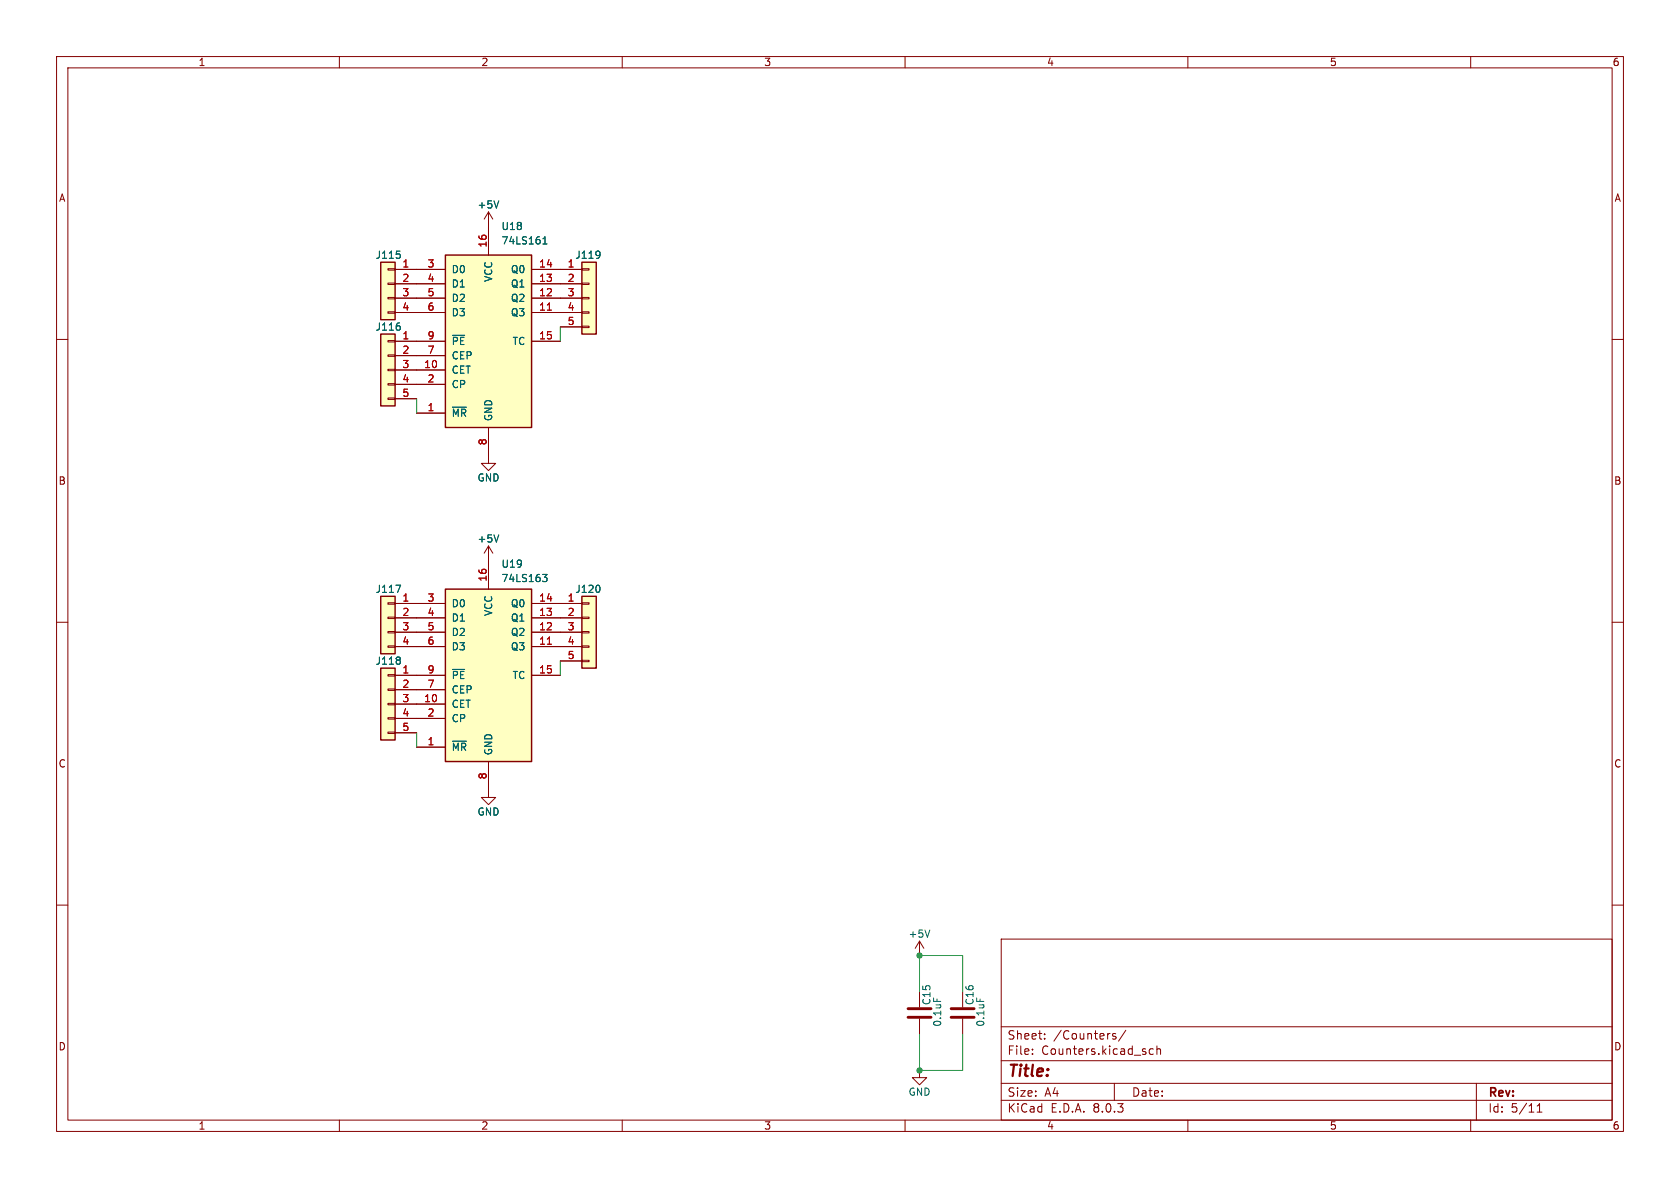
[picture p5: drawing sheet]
<svg xmlns="http://www.w3.org/2000/svg" width="297mm" height="210mm" viewBox="0 0 297 210" stroke-linecap="round" stroke-linejoin="round" font-family="sans-serif">
<g fill="none" stroke="#840000" stroke-width=".18">
<path d="M10 10h277v190h-277zM12 12h273v186h-273zM60 10v2M110 10v2M160 10v2M210 10v2M260 10v2M10 60h2M285 60h2M10 110h2M285 110h2M86.4 139.7v1.3h1.2l-1.2 1.2-1.3-1.2h1.3"/>
<path d="M10 160h2M285 160h2M177 166h108v32h-108zM60 198v2M110 198v2M160 198v2M177 194.5h108M177 191.5h108M177 187.5h108M177 181.5h108M182.5 186.3v.1M182.5 185.5v.1"/>
<path d="M184.7 183.6v.1M184.7 182.8v.1M197 191.5v3M197.2 182.8l-.3-.1-.2 .2v.2l.5 .2v.3h-.5M199 182.1l-1.3 2M203.9 185.5l-.4-.1-.3 .3v.4l.1 .2h.6M204.5 185.5l.2-.1 .4 .1 .1 .9M204.5 184.9v1.5M210 198v2M260 198v2M261 191.5v6.5M271.7 196.6h.9"/>
<path d="M271.7 195.5l.5-.4v1.5"/>
</g>
<path d="M78.7 104.1h15.3v30.5h-15.3z" fill="#ffffc2"/>
<path d="M78.7 104.1h15.3v30.5h-15.3z" fill="none" stroke="#840000" stroke-width=".25"/>
<g fill="none" stroke="#840000" stroke-width=".18">
<path d="M86.4 99.1v5M73.7 114.3h5M73.7 111.8h5M73.7 109.2h5M73.7 106.7h5M73.7 119.4h5M94 114.3h5.1M94 111.8h5.1M94 109.2h5.1M94 106.7h5.1M94 119.4h5.1M73.7 132.1h5"/>
<path d="M73.7 124.5h5M73.7 127h5M73.7 121.9h5M86.4 134.6v5.1"/>
</g>
<path d="M80 118.3h2.1M95.9 101.5h.8l-.4 .5 .3 .1 .1 .5-.2 .2h-.4M80 131h2.5" fill="none" stroke="#006464" stroke-width=".18"/>
<path d="M96.8 113.9h.7" fill="none" stroke="#a90000" stroke-width=".18"/>
<path d="M102.9 105.4h2.5v12.7h-2.5z" fill="#ffffc2"/>
<g fill="none" stroke="#840000" stroke-width=".18">
<path d="M86.4 96.5l-.8 1.3M86.4 96.5v2.6M86.4 96.5l.7 1.3M99.1 106.7h3.8M99.1 109.2h3.8M99.1 111.8h3.8M99.1 114.3h3.8M99.1 116.8h3.8M102.9 116.7h1.2v.3h-1.2zM102.9 114.2h1.2v.2h-1.2zM102.9 111.6h1.2v.3h-1.2zM102.9 109.1h1.2v.2h-1.2z"/>
<path d="M102.9 106.6h1.2v.2h-1.2zM162.6 189.2v1.3h1.2l-1.2 1.3-1.3-1.3h1.3"/>
</g>
<path d="M102.9 105.4h2.5v12.7h-2.5z" fill="none" stroke="#840000" stroke-width=".25"/>
<path d="M88.2 94.6l-.4 1.2M105.9 103.6l.2 .3-.2 .7" fill="none" stroke="#006464" stroke-width=".18"/>
<path d="M67.3 105.4h2.5v10.2h-2.5z" fill="#ffffc2"/>
<path d="M86.4 80.6v1.3h1.2l-1.2 1.3-1.3-1.3h1.3M68.6 114.2h1.2v.2h-1.2zM68.6 111.6h1.2v.3h-1.2zM68.6 109.1h1.2v.2h-1.2zM68.6 106.6h1.2v.2h-1.2zM69.8 106.7h3.9M69.8 109.2h3.9M69.8 111.8h3.9M69.8 114.3h3.9" fill="none" stroke="#840000" stroke-width=".18"/>
<path d="M67.3 105.4h2.5v10.2h-2.5z" fill="none" stroke="#840000" stroke-width=".25"/>
<path d="M70 103.4h.8l-.5 1.3" fill="none" stroke="#006464" stroke-width=".18"/>
<path d="M67.3 118.1h2.5v12.7h-2.5z" fill="#ffffc2"/>
<g fill="none" stroke="#840000" stroke-width=".18">
<path d="M86.4 37.5l-.8 1.2M86.4 37.5v2.5M86.4 37.5l.7 1.2M68.6 119.3h1.2v.2h-1.2zM69.8 119.4h3.9M68.6 129.4h1.2v.3h-1.2zM68.6 126.9h1.2v.2h-1.2zM68.6 124.3h1.2v.3h-1.2zM68.6 121.8h1.2v.2h-1.2zM69.8 121.9h3.9M69.8 124.5h3.9M69.8 127h3.9"/>
<path d="M69.8 129.5h3.9"/>
</g>
<path d="M67.3 118.1h2.5v12.7h-2.5z" fill="none" stroke="#840000" stroke-width=".25"/>
<path d="M88.2 35.5l-.4 1.3M70.6 116.2l.2 .2-.2 .2M70.6 116.8l.2 .1-.1 .4" fill="none" stroke="#006464" stroke-width=".18"/>
<path d="M102.9 46.4h2.5v12.7h-2.5z" fill="#ffffc2"/>
<path d="M99.1 47.6h3.8M99.1 50.2h3.8M99.1 52.7h3.8M99.1 55.2h3.8M99.1 57.8h3.8M102.9 57.7h1.2v.2h-1.2zM102.9 55.1h1.2v.3h-1.2zM102.9 52.6h1.2v.2h-1.2zM102.9 50h1.2v.3h-1.2zM102.9 47.5h1.2v.3h-1.2z" fill="none" stroke="#840000" stroke-width=".18"/>
<path d="M102.9 46.4h2.5v12.7h-2.5z" fill="none" stroke="#840000" stroke-width=".25"/>
<path d="M105.9 44.5h.1a1.07 1.07 0 0 1-.1 1M106.1 44.9l-.2 .2" fill="none" stroke="#006464" stroke-width=".18"/>
<path d="M67.3 59.1h2.5v12.7h-2.5z" fill="#ffffc2"/>
<path d="M68.6 70.4h1.2v.2h-1.2zM68.6 67.8h1.2v.3h-1.2zM68.6 65.3h1.2v.2h-1.2zM68.6 62.7h1.2v.3h-1.2zM68.6 60.2h1.2v.3h-1.2zM69.8 60.3h3.9M69.8 62.9h3.9M69.8 65.4h3.9M69.8 67.9h3.9M69.8 70.5h3.9" fill="none" stroke="#840000" stroke-width=".18"/>
<path d="M67.3 59.1h2.5v12.7h-2.5z" fill="none" stroke="#840000" stroke-width=".25"/>
<path d="M70.6 57.6l.2 .2-.1 .4" fill="none" stroke="#006464" stroke-width=".18"/>
<path d="M78.7 45.1h15.3v30.5h-15.3z" fill="#ffffc2"/>
<path d="M78.7 45.1h15.3v30.5h-15.3z" fill="none" stroke="#840000" stroke-width=".25"/>
<g fill="none" stroke="#840000" stroke-width=".18">
<path d="M73.7 55.2h5M73.7 52.7h5M73.7 50.2h5M73.7 47.6h5M86.4 40v5.1M94 55.2h5.1M94 52.7h5.1M94 50.2h5.1M94 47.6h5.1M73.7 73h5M73.7 65.4h5M73.7 60.3h5"/>
<path d="M73.7 67.9h5M73.7 62.9h5M86.4 75.6v5M94 60.3h5.1"/>
</g>
<path d="M80 59.3h2.1M96 43.1h.7M96 42.2l.3-.3v1.2M80 72h2.5" fill="none" stroke="#006464" stroke-width=".18"/>
<path d="M96.8 54.8h.7" fill="none" stroke="#a90000" stroke-width=".18"/>
<path d="M67.3 46.4h2.5v10.1h-2.5z" fill="#ffffc2"/>
<g fill="none" stroke="#840000" stroke-width=".18">
<path d="M68.6 55.1h1.2v.3h-1.2zM68.6 52.6h1.2v.2h-1.2zM68.6 50h1.2v.3h-1.2zM68.6 47.5h1.2v.3h-1.2zM69.8 47.6h8.9M69.8 50.2h8.9M69.8 52.7h8.9M69.8 55.2h8.9M86.4 40v5.1M94 47.6h8.9M94 50.2h8.9M94 52.7h8.9"/>
<path d="M94 55.2h8.9M99.1 57.8h3.8M69.8 60.3h8.9M69.8 62.9h8.9M69.8 65.4h8.9M69.8 67.9h8.9M69.8 70.5h3.9M73.7 73h5M86.4 75.6v5M94 60.3h5.1M86.4 99.1v5M69.8 114.3h8.9"/>
<path d="M69.8 111.8h8.9M69.8 109.2h8.9M69.8 106.7h8.9M69.8 119.4h8.9M94 114.3h8.9M94 111.8h8.9M94 109.2h8.9M94 106.7h8.9M94 119.4h5.1M99.1 116.8h3.8M69.8 124.5h8.9M69.8 127h8.9"/>
<path d="M69.8 121.9h8.9M69.8 129.5h3.9M73.7 132.1h5M86.4 134.6v5.1M162.6 166.4v2.5M162.6 175.3v2.8M162.6 166.4l-.8 1.2M162.6 166.4l.7 1.2M170.2 175.3v2.8M162.6 180.1v2.8M170.2 180.1v2.8"/>
</g>
<path d="M67.3 46.4h2.5v10.1h-2.5z" fill="none" stroke="#840000" stroke-width=".25"/>
<g fill="none" stroke="#006464" stroke-width=".18">
<path d="M88.2 35.5l-.4 1.3M70.1 44.4h.6M70.6 44.9l.2 .2-.1 .4M70.6 57.6l.2 .2-.1 .4M80 59.3h2.1M96 43.1h.7M96 42.2l.3-.3v1.2M105.9 44.5h.1a1.07 1.07 0 0 1-.1 1M106.1 44.9l-.2 .2M80 72h2.5M88.2 94.6l-.4 1.2M70 103.4h.8l-.5 1.3"/>
<path d="M70.6 116.2l.2 .2-.2 .2M70.6 116.8l.2 .1-.1 .4M80 118.3h2.1M95.9 101.5h.8l-.4 .5 .3 .1 .1 .5-.2 .2h-.4M105.9 103.6l.2 .3-.2 .7M80 131h2.5M164.4 164.4l-.4 1.3"/>
</g>
<path d="M160.5 179.8h4.1M160.5 178.3h4.1M168.1 179.8h4.1M168.1 178.3h4.1" fill="none" stroke="#840000" stroke-width=".51"/>
<path d="M99.1 57.8v2.5M73.7 70.5v2.5M99.1 116.8v2.6M73.7 129.5v2.6M162.6 175.3v-6.4h7.6v6.4M162.6 182.9v6.3h7.6v-6.3" fill="none" stroke="#009600" stroke-width=".18"/>
<path d="M96.8 54.8h.7M96.8 113.9h.7" fill="none" stroke="#a90000" stroke-width=".18"/>
<g fill="#009600" stroke="#009600" stroke-width=".18">
<circle cx="162.6" cy="168.9" r=".46"/>
<circle cx="162.6" cy="189.2" r=".46"/>
</g>
<text font-size="2.8" fill="#840000" x="178" y="190.9">Title:</text>
<g font-size="2.1" fill="#840000">
<text x="178" y="184">Sheet:</text>
<text x="186.2" y="184">/Counters/</text>
<text x="178" y="186.7">File:</text>
<text x="184.1" y="186.7">Counters.kicad_sch</text>
<text x="178" y="196.9">KiCad</text>
<text x="178" y="194.1">Size:</text>
<text x="184.7" y="194.1">A4</text>
<text x="185.7" y="196.9">E.D.A.</text>
<text x="193.3" y="196.9">8.0.3</text>
<text x="200" y="194.1">Date:</text>
<text x="263" y="194.3">Rev:</text>
<text x="263" y="196.9">Id:</text>
<text x="267.1" y="196.9">5/11</text>
</g>
<g font-size="1.8" fill="#840000">
<text x="35" y="11.9">1</text>
<text x="85" y="11.9">2</text>
<text x="135" y="11.9">3</text>
<text x="185" y="11.9">4</text>
<text x="235" y="11.9">5</text>
<text x="285" y="11.9">6</text>
<text x="10.3" y="35.9">A</text>
<text x="285.3" y="35.9">A</text>
<text x="10.3" y="85.9">B</text>
<text x="285.3" y="85.9">B</text>
<text x="10.3" y="135.9">C</text>
<text x="285.3" y="135.9">C</text>
<text x="10.3" y="185.9">D</text>
<text x="285.3" y="185.9">D</text>
<text x="35" y="199.9">1</text>
<text x="85" y="199.9">2</text>
<text x="135" y="199.9">3</text>
<text x="185" y="199.9">4</text>
<text x="235" y="199.9">5</text>
<text x="285" y="199.9">6</text>
</g>
<g font-size="1.8" fill="#006464">
<text x="84.3" y="37.1">+5V</text>
<text x="88.6" y="40.9">U18</text>
<text x="66.3" y="45.9">J115</text>
<text x="88.6" y="43.4">74LS161</text>
<text x="101.6" y="45.9">J119</text>
<text x="79.8" y="48.5">D0</text>
<text x="79.8" y="51">D1</text>
<text x="79.8" y="53.6">D2</text>
<text x="87.2" y="49.9" transform="rotate(-90 87.2 49.9)">VCC</text>
<text x="90.2" y="53.6">Q2</text>
<text x="90.2" y="51">Q1</text>
<text x="90.2" y="48.5">Q0</text>
<text x="66.3" y="58.6">J116</text>
<text x="79.8" y="56.1">D3</text>
<text x="90.2" y="56.1">Q3</text>
<text x="79.8" y="63.7">CEP</text>
<text x="79.8" y="61.2">~{PE}</text>
<text x="90.5" y="61.2">TC</text>
<text x="79.8" y="66.3">CET</text>
<text x="79.8" y="68.8">CP</text>
<text x="79.8" y="73.9">~{MR}</text>
<text x="87.2" y="74.5" transform="rotate(-90 87.2 74.5)">GND</text>
<text x="84.3" y="85.3">GND</text>
<text x="84.3" y="96.1">+5V</text>
<text x="88.6" y="100.6">U19</text>
<text x="66.3" y="105">J117</text>
<text x="79.8" y="107.5">D0</text>
<text x="88.6" y="103.1">74LS163</text>
<text x="90.2" y="107.5">Q0</text>
<text x="101.6" y="105">J120</text>
<text x="79.8" y="110.1">D1</text>
<text x="79.8" y="112.6">D2</text>
<text x="87.2" y="109" transform="rotate(-90 87.2 109)">VCC</text>
<text x="90.2" y="112.6">Q2</text>
<text x="90.2" y="110.1">Q1</text>
<text x="66.3" y="117.7">J118</text>
<text x="79.8" y="115.2">D3</text>
<text x="90.2" y="115.2">Q3</text>
<text x="79.8" y="125.3">CET</text>
<text x="79.8" y="122.8">CEP</text>
<text x="79.8" y="120.2">~{PE}</text>
<text x="90.5" y="120.2">TC</text>
<text x="79.8" y="127.9">CP</text>
<text x="79.8" y="132.9">~{MR}</text>
<text x="87.2" y="133.6" transform="rotate(-90 87.2 133.6)">GND</text>
<text x="84.3" y="144.4">GND</text>
<text x="160.5" y="166">+5V</text>
<text x="164.7" y="177.8" transform="rotate(-90 164.7 177.8)">C15</text>
<text x="172.3" y="177.8" transform="rotate(-90 172.3 177.8)">C16</text>
<text x="166.6" y="181.6" transform="rotate(-90 166.6 181.6)">0.1uF</text>
<text x="174.2" y="181.6" transform="rotate(-90 174.2 181.6)">0.1uF</text>
<text x="160.5" y="193.9">GND</text>
</g>
<g font-size="1.8" fill="#a90000">
<text x="71" y="47.4">1</text>
<text x="75.5" y="47.4">3</text>
<text x="86.1" y="43.9" transform="rotate(-90 86.1 43.9)">16</text>
<text x="95.2" y="47.4">14</text>
<text x="100.3" y="47.4">1</text>
<text x="71" y="49.9">2</text>
<text x="71" y="52.5">3</text>
<text x="75.5" y="49.9">4</text>
<text x="75.5" y="52.5">5</text>
<text x="95.2" y="52.5">12</text>
<text x="95.2" y="49.9">13</text>
<text x="100.3" y="49.9">2</text>
<text x="100.3" y="52.5">3</text>
<text x="71" y="55">4</text>
<text x="75.5" y="55">6</text>
<text x="95.2" y="55">11</text>
<text x="100.3" y="55">4</text>
<text x="100.3" y="57.5">5</text>
<text x="71" y="60.1">1</text>
<text x="71" y="62.6">2</text>
<text x="71" y="65.2">3</text>
<text x="74.9" y="65.2">10</text>
<text x="75.5" y="62.6">7</text>
<text x="75.5" y="60.1">9</text>
<text x="95.2" y="60.1">15</text>
<text x="71" y="67.7">4</text>
<text x="71" y="70.2">5</text>
<text x="75.5" y="67.7">2</text>
<text x="75.5" y="72.8">1</text>
<text x="86.1" y="78.8" transform="rotate(-90 86.1 78.8)">8</text>
<text x="71" y="106.4">1</text>
<text x="75.5" y="106.4">3</text>
<text x="86.1" y="102.9" transform="rotate(-90 86.1 102.9)">16</text>
<text x="95.2" y="106.4">14</text>
<text x="100.3" y="106.4">1</text>
<text x="71" y="109">2</text>
<text x="71" y="111.5">3</text>
<text x="75.5" y="109">4</text>
<text x="75.5" y="111.5">5</text>
<text x="95.2" y="111.5">12</text>
<text x="95.2" y="109">13</text>
<text x="100.3" y="109">2</text>
<text x="100.3" y="111.5">3</text>
<text x="71" y="114">4</text>
<text x="71" y="119.1">1</text>
<text x="75.5" y="114">6</text>
<text x="75.5" y="119.1">9</text>
<text x="95.2" y="114">11</text>
<text x="95.2" y="119.1">15</text>
<text x="100.3" y="114">4</text>
<text x="100.3" y="116.6">5</text>
<text x="71" y="121.7">2</text>
<text x="71" y="124.2">3</text>
<text x="74.9" y="124.2">10</text>
<text x="75.5" y="121.7">7</text>
<text x="71" y="126.7">4</text>
<text x="71" y="129.3">5</text>
<text x="75.5" y="131.8">1</text>
<text x="75.5" y="126.7">2</text>
<text x="86.1" y="137.9" transform="rotate(-90 86.1 137.9)">8</text>
</g>
</svg>
